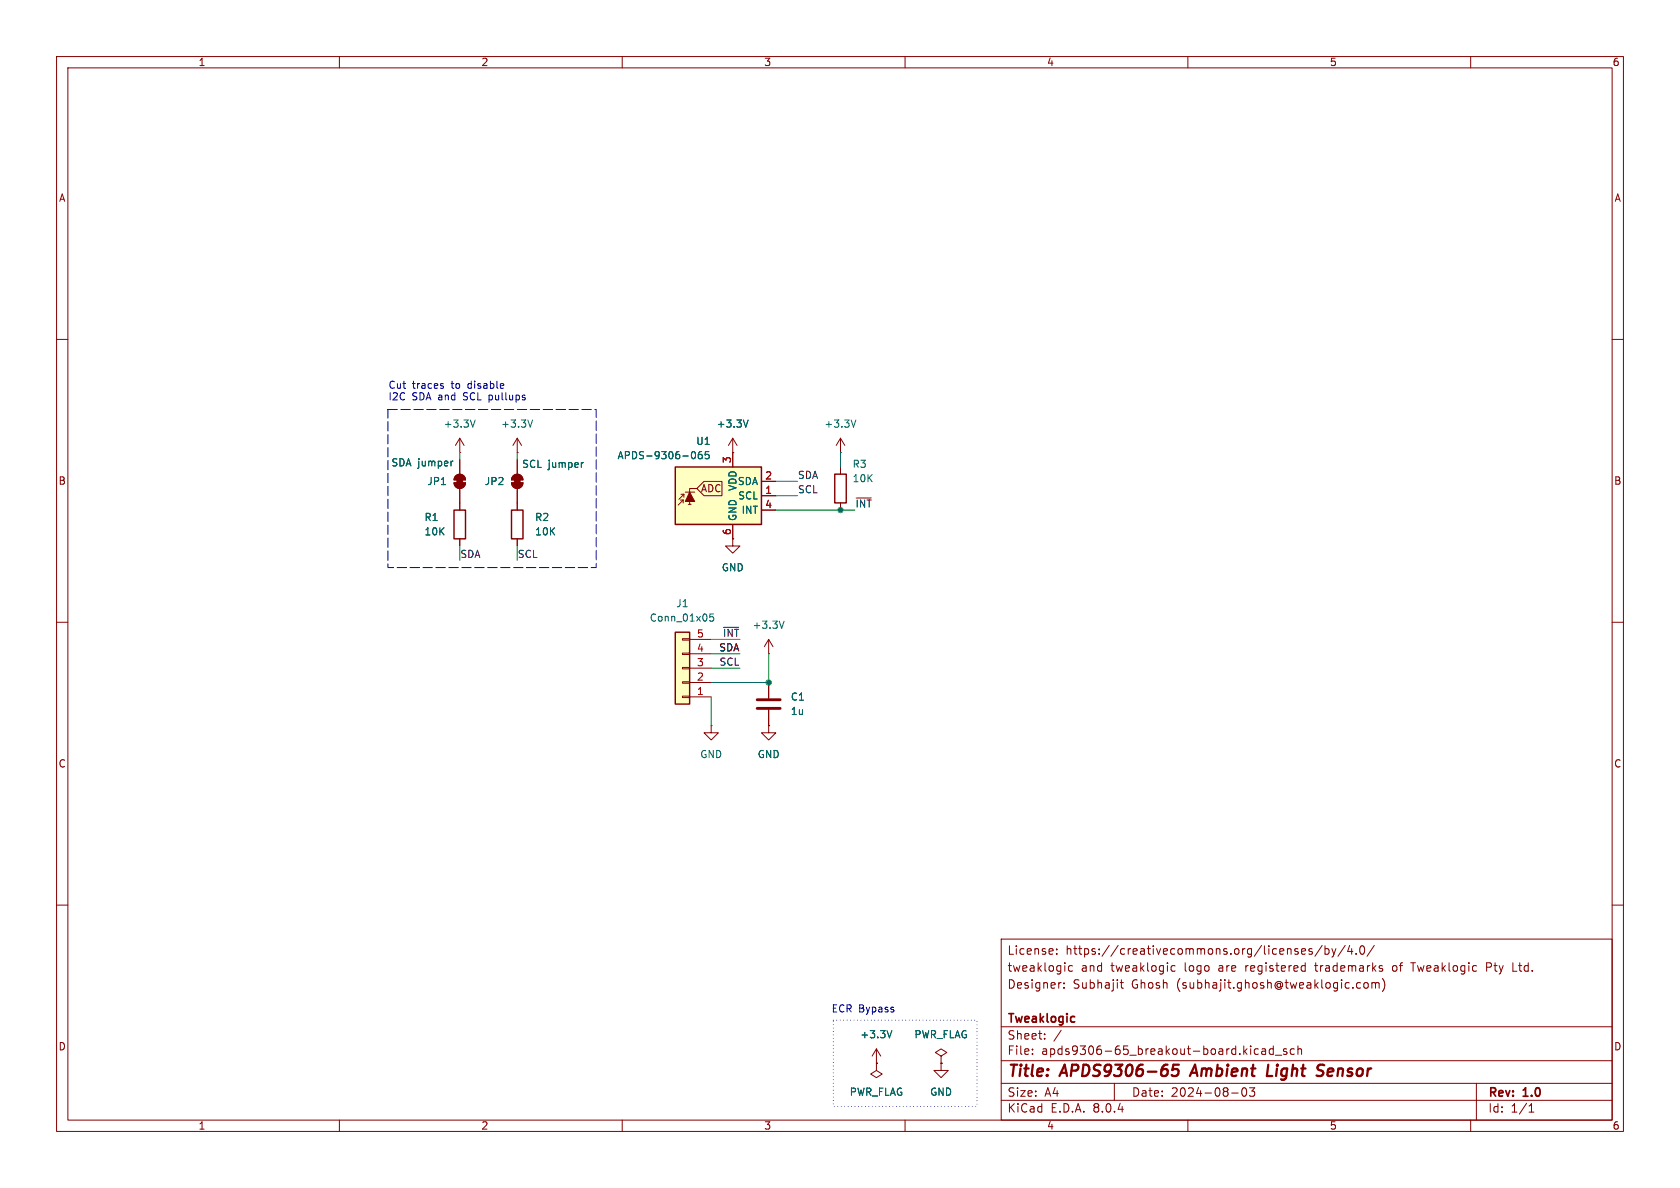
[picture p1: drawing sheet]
<svg xmlns="http://www.w3.org/2000/svg" width="297mm" height="210mm" viewBox="0 0 297 210" stroke-linecap="round" stroke-linejoin="round" font-family="sans-serif">
<g fill="none" stroke="#840000" stroke-width=".18">
<path d="M10 10h277v190h-277zM12 12h273v186h-273zM60 10v2M110 10v2M160 10v2M210 10v2M260 10v2M10 60h2M285 60h2M81.3 77.5l-.8 1.2M81.3 77.5v2.5M81.3 77.5l.7 1.2"/>
<path d="M91.4 77.5l-.7 1.2M91.4 77.5v2.5M91.4 77.5l.8 1.2M129.5 77.5l-.7 1.2M129.5 77.5v2.5M129.5 77.5l.8 1.2M80.3 85.3h2a1.02 1.02 0 0 1-1 1.1 1.02 1.02 0 0 1-1-1.1zM80.6 84.1a1.02 1.02 0 0 1 1.1-.2 1.02 1.02 0 0 1 .6 .9h-2zM81.3 80h.1M81.3 81.3v2.5M81.3 86.4v2.5M91.4 80h.1"/>
<path d="M129.5 80h.1M129.5 95.3v1.2h1.3l-1.3 1.3-1.2-1.3h1.2M129.5 95.3h.1M10 110h2M285 110h2M125.7 128.3v1.2h1.3l-1.3 1.3-1.2-1.3h1.2M125.7 128.3h.1M135.9 128.3v1.2h1.3l-1.3 1.3-1.3-1.3h1.3M135.9 128.3h.1M135.9 120.7v2.7M135.9 125.5v2.8M10 160h2"/>
<path d="M285 160h2M177 166h108v32h-108zM186.8 168.6v.1M186.8 167.8v.1M187.5 173.7h.1M188.1 174.6v.1M188.1 173.8v.1M189.6 170.8l-.4-.1-.3 .3v.4l.1 .2h.6M198 173.7h.6M198.2 173.2v1.3l.4 .2M207.7 170.8l-.4-.1-.3 .3v.4l.2 .2h.5M230.3 170.7l.4 .1"/>
<path d="M230.3 167.7l.4 .1 .1 .3-.7 .1M230.7 171.6l-.4 .1M230.7 170.2v1.5M230.7 168.6l-.4 .1M232 167.8l-.4-.1-.2 .2 .1 .2 .5 .2v.3h-.6M233.7 167.1l-1.2 2M234.2 167.8l.5-.1 .3 .3v.4l-.2 .2h-.6M234.2 167.2v1.5M235.5 167.7l.3 1M235.8 168.7l-.1 .4-.2 .1M236.2 167.7l-.4 1M237.8 167.1l-1.3 2"/>
<path d="M238.6 167.1l-.4 1.1h1M239 167.7v1M239.7 168.6v.1M240 173.8h.5M240 174.6h.5M240.5 167.3l.2-.1a.81 .81 0 0 1 .6 .6 .81 .81 0 0 1-.3 .8l-.1 .1a.81 .81 0 0 1-.4-1.4zM241.2 173.8l.2-.1 .4 .1 .1 .6-.2 .2-.3 .1-.2-.1zM242.5 173.8l.5-.1 .2 .2M242.5 173.7v1M243 167.1l-1.3 2M243.2 173.9l.2-.2 .3 .1 .1 .9M243.2 173.9v.8"/>
<path d="M244 171.2l.4 .1 .1 .2-.3 .2h-.2M244 170.7l.4 .1M244.4 173a1.72 1.72 0 0 1 0 2.3M246.2 170.8v.8M249.4 170.2h.8M262.8 171h.6M263.4 170.2h-.6v1.5M267.5 171.7h.7M60 198v2M110 198v2M154.9 188v1.2l1.1 .7-1.1 .6-1-.6 1-.7M154.9 188h.1"/>
<path d="M154.9 185.4l-.7 1.3M154.9 185.4v2.6M154.9 185.4l.8 1.3M160 198v2M166.4 188v1.2h1.2l-1.2 1.3-1.3-1.3h1.3M166.4 188h.1M166.4 186.7l1-.6-1-.7-1 .7 1 .6v1.3M177 194.5h108M177 191.5h108M177 187.5h108M177 181.5h108M182.5 186.3v.1"/>
<path d="M182.5 185.5v.1M184.7 183.6v.1M184.7 182.8v.1M187.6 182.1l-1.3 2M197 191.5v3M210 198v2M217.7 193.2h1.2M219.7 192.4l.2-.1a.81 .81 0 0 1 .6 .6 .81 .81 0 0 1-.3 .8l-.2 .1a.81 .81 0 0 1-.3-1.4zM220.9 192.3h.9l-.5 .6 .4 .1v.7l-.2 .1h-.4l-.2-.1M222 185.4l.5 .1M222.5 186.3l-.5 .1M223.1 185.5h.6v.9"/>
<path d="M223.7 185.8h-.5a.29 .29 0 0 0-.2 .3 .29 .29 0 0 0 .2 .3l.5-.1M225.1 185.5l-.4-.1-.3 .3v.4l.1 .2h.6M225.1 184.9v1.5M225.5 186.5h1.1M227.5 185.5l-.4-.1-.2 .2 .1 .2 .5 .2v.3h-.6M228.8 185.5l-.4-.1-.3 .3v.4l.1 .2h.6M229.5 185.5l.2-.1 .3 .1 .1 .9M229.5 184.9v1.5M260 198v2M261 191.5v6.5M270.3 196.6h.9M270.3 195.5l.4-.4v1.5"/>
</g>
<path d="M208.4 188.2h-.9l-.3 1 .4-.2 .6 .1 .2 .3-.2 .6-.3 .2h-.5l-.3-.2M211.3 188.2l-1 2M224.2 188.2l-.2 2h.9M233.4 188.2l.7 .1M233.6 189.3a.49 .49 0 0 1 .3 .5 .49 .49 0 0 1-.4 .4" fill="none" stroke="#840000" stroke-width=".4"/>
<path d="M189.8 179.7l.2 .1M190 180.6l-.2 .1" fill="none" stroke="#840000" stroke-width=".3"/>
<path d="M84 74.2l-.4 1.3M94.2 74.2l-.5 1.3M132.3 74.2l-.5 1.3M80.1 81.5l-.3 .1M157.7 182.2l-.5 1.3" fill="none" stroke="#006464" stroke-width=".18"/>
<path d="M133.9 125.2h4M133.9 123.7h4" fill="none" stroke="#840000" stroke-width=".51"/>
<g fill="#840000" stroke="#840000" stroke-width=".18">
<path d="M80.8 84.6h1v1h-1z"/>
<path d="M80.3 85.3h2a1.02 1.02 0 0 1-1 1.1 1.02 1.02 0 0 1-1-1.1z"/>
<path d="M80.6 84.1a1.02 1.02 0 0 1 1.1-.2 1.02 1.02 0 0 1 .6 .9h-2z"/>
</g>
<path d="M119.4 82.6h15.2v10.1h-15.2z" fill="#ffffc2"/>
<g fill="none" stroke="#840000" stroke-width=".18">
<path d="M81.3 88.9v1.3M81.3 95.3v1.2M120.3 88.4h.5M120.4 87.4h.5M120.8 88.4l-.9 .9M120.8 88.4v.5M120.9 87.4l-.9 .9M120.9 87.4v.5M121.2 87h1.6M121.7 89.2h.5M123.2 86.4l1.3-1.3h3.1v2.5h-3.1zM123.2 86.4h-1.3v2.8"/>
<path d="M129.5 80v2.6M129.5 92.7v2.6M134.6 87.6h2.6M134.6 85.1h2.6M134.6 90.2h2.6M135.9 115.6h.1M135.9 113l-.8 1.3M135.9 113v2.6M135.9 113l.8 1.3"/>
</g>
<path d="M80.3 90.2h2v5.1h-2zM119.4 82.6h15.2v10.1h-15.2z" fill="none" stroke="#840000" stroke-width=".25"/>
<path d="M121.9 87l.9 1.6h-1.6z" fill="#840000" stroke="#840000" stroke-width=".18"/>
<path d="M122.4 79.9l.1-.1a.68 .68 0 0 1 .5 .7 .68 .68 0 0 1-.5 .6l-.1-.1M124 79.8l-.3 .1a.86 .86 0 0 0 0 1.2l.4-.1 .1-.4-.3-.3-.3 .1-.2 .2M125.3 79.8h-.6v.6l.1-.1 .5 .1 .1 .2-.1 .4-.2 .1-.4-.1M138.6 109.8l-.4 1.3" fill="none" stroke="#006464" stroke-width=".18"/>
<path d="M119.4 111.8h2.5v12.7h-2.5z" fill="#ffffc2"/>
<g fill="none" stroke="#840000" stroke-width=".18">
<path d="M148.6 77.5l-.8 1.2M148.6 77.5v2.5M148.6 77.5l.8 1.2M81.3 81.3v2.5M81.3 86.4v3.8M81.3 95.3v1.2M90.4 85.3h2.1a1.02 1.02 0 0 1-1.1 1.1 1.02 1.02 0 0 1-1-1.1zM90.7 84.1a1.02 1.02 0 0 1 1.1-.2 1.02 1.02 0 0 1 .7 .9h-2.1zM91.4 81.3v2.5M91.4 86.4v3.8M91.4 95.3v1.2M129.5 95.3h.1"/>
<path d="M129.5 80h.1M129.5 80v2.6M129.5 92.7v2.6M134.6 87.6h2.6M134.6 85.1h2.6M134.6 90.2h2.6M148.6 80h.1M148.6 82.6v1.2M148.6 88.9v1.3M120.6 112.9h1.3v.3h-1.3zM120.6 115.4h1.3v.3h-1.3zM120.6 118h1.3v.2h-1.3z"/>
<path d="M121.9 118.1h3.8M121.9 115.6h3.8M121.9 113h3.8M120.6 120.5h1.3v.3h-1.3zM120.6 123.1h1.3v.2h-1.3zM121.9 123.2h3.8M121.9 120.7h3.8M135.9 128.3h.1M135.9 120.7v2.7M135.9 125.5v2.8M154.9 188h.1M166.4 188h.1"/>
</g>
<path d="M90.4 90.2h2.1v5.1h-2.1zM147.6 83.8h2v5.1h-2zM119.4 111.8h2.5v12.7h-2.5z" fill="none" stroke="#840000" stroke-width=".25"/>
<path d="M122.4 79.9l.1-.1a.68 .68 0 0 1 .5 .7 .68 .68 0 0 1-.5 .6l-.1-.1M124 79.8l-.3 .1a.86 .86 0 0 0 0 1.2l.4-.1 .1-.4-.3-.3-.3 .1-.2 .2M125.3 79.8h-.6v.6l.1-.1 .5 .1 .1 .2-.1 .4-.2 .1-.4-.1M132.3 74.2l-.5 1.3M151.3 74.2l-.4 1.3M80.1 81.5l-.3 .1M103.1 81.8h-.2M126.1 108.5h-.6v.6l.1-.1 .5 .1 .1 .2-.1 .4-.2 .1-.4-.1M157.7 182.2l-.5 1.3" fill="none" stroke="#006464" stroke-width=".18"/>
<g fill="#840000" stroke="#840000" stroke-width=".18">
<path d="M90.9 84.6h1v1h-1z"/>
<path d="M90.4 85.3h2.1a1.02 1.02 0 0 1-1.1 1.1 1.02 1.02 0 0 1-1-1.1z"/>
<path d="M90.7 84.1a1.02 1.02 0 0 1 1.1-.2 1.02 1.02 0 0 1 .7 .9h-2.1z"/>
</g>
<path d="M78.2 68.2l.2 .2-.2 .2M78.2 67.8l.2 .1" fill="none" stroke="#0000c2" stroke-width=".18"/>
<path d="M147.3 180.3h25.4v15.3h-25.4z" fill="none" stroke="#0000c2" stroke-width=".18" stroke-dasharray="0 .6"/>
<path d="M68.6 72.4h36.8v27.9h-36.8z" fill="none" stroke="#0000c2" stroke-width=".18" stroke-dasharray="1.7 .6"/>
<g fill="none" stroke="#009600" stroke-width=".18">
<path d="M81.3 80v1.3M81.3 96.5v2.6M91.4 80v1.3M91.4 96.5v2.6M137.2 90.2h13.9M137.2 85.1h3.8M137.2 87.6h3.8M148.6 80v2.6M125.7 118.1h5.1M125.7 115.6h5.1M125.7 113h5.1M135.9 115.6v5.1h-10.2"/>
<path d="M125.7 123.2v5.1"/>
</g>
<g fill="#009600" stroke="#009600" stroke-width=".18">
<circle cx="148.6" cy="90.2" r=".46"/>
<circle cx="135.9" cy="120.7" r=".46"/>
</g>
<g font-size="2.8" fill="#840000">
<text x="178" y="190.9">Title:</text>
<text x="187.7" y="190.9">APDS9306-65</text>
<text x="211.5" y="190.9">Ambient</text>
<text x="225.6" y="190.9">Light</text>
<text x="235.3" y="190.9">Sensor</text>
</g>
<g font-size="2.1" fill="#840000">
<text x="178" y="172">tweaklogic</text>
<text x="178" y="169">License:</text>
<text x="188.4" y="169">https://creativecommons.org/licenses/by/4.0/</text>
<text x="191.1" y="172">and</text>
<text x="196.5" y="172">tweaklogic</text>
<text x="209.5" y="172">logo</text>
<text x="215.7" y="172">are</text>
<text x="220.6" y="172">registered</text>
<text x="233.1" y="172">trademarks</text>
<text x="246.9" y="172">of</text>
<text x="250.4" y="172">Tweaklogic</text>
<text x="263.8" y="172">Pty</text>
<text x="268.6" y="172">Ltd.</text>
<text x="178" y="175">Designer:</text>
<text x="189.7" y="175">Subhajit</text>
<text x="200.1" y="175">Ghosh</text>
<text x="208.2" y="175">(subhajit.ghosh@tweaklogic.com)</text>
<text x="178" y="184">Sheet:</text>
<text x="178" y="181.2">Tweaklogic</text>
<text x="178" y="186.7">File:</text>
<text x="184.1" y="186.7">apds9306-65_breakout-board.kicad_sch</text>
<text x="178" y="196.9">KiCad</text>
<text x="178" y="194.1">Size:</text>
<text x="184.7" y="194.1">A4</text>
<text x="185.7" y="196.9">E.D.A.</text>
<text x="193.3" y="196.9">8.0.4</text>
<text x="200" y="194.1">Date:</text>
<text x="207" y="194.1">2024-08-03</text>
<text x="263" y="194.3">Rev:</text>
<text x="263" y="196.9">Id:</text>
<text x="267.1" y="196.9">1/1</text>
<text x="269.4" y="194.3">1.0</text>
</g>
<g font-size="1.8" fill="#840000">
<text x="35" y="11.9">1</text>
<text x="85" y="11.9">2</text>
<text x="135" y="11.9">3</text>
<text x="185" y="11.9">4</text>
<text x="235" y="11.9">5</text>
<text x="285" y="11.9">6</text>
<text x="10.3" y="35.9">A</text>
<text x="285.3" y="35.9">A</text>
<text x="10.3" y="85.9">B</text>
<text x="123.8" y="87.2">ADC</text>
<text x="285.3" y="85.9">B</text>
<text x="10.3" y="135.9">C</text>
<text x="285.3" y="135.9">C</text>
<text x="10.3" y="185.9">D</text>
<text x="285.3" y="185.9">D</text>
<text x="35" y="199.9">1</text>
<text x="85" y="199.9">2</text>
<text x="135" y="199.9">3</text>
<text x="185" y="199.9">4</text>
<text x="235" y="199.9">5</text>
<text x="285" y="199.9">6</text>
</g>
<g font-size="1.8" fill="#0000c2">
<text x="68.6" y="68.9">Cut</text>
<text x="68.6" y="71">I2C</text>
<text x="72.8" y="71">SDA and</text>
<text x="72.9" y="68.9">traces</text>
<text x="79.9" y="68.9">to</text>
<text x="82.2" y="71">SCL pullups</text>
<text x="83" y="68.9">disable</text>
<text x="146.9" y="179.2">ECR Bypass</text>
</g>
<g font-size="1.8" fill="#006464">
<text x="78.3" y="75.8">+3.3V</text>
<text x="88.5" y="75.8">+3.3V</text>
<text x="126.6" y="75.8">+3.3V</text>
<text x="145.6" y="75.8">+3.3V</text>
<text x="69.1" y="82.7">SDA jumper</text>
<text x="92.2" y="82.9">SCL jumper</text>
<text x="109.1" y="81.4">APDS-9306-065</text>
<text x="123" y="78.8">U1</text>
<text x="150.6" y="82.9">R3</text>
<text x="75.4" y="86">JP1</text>
<text x="85.6" y="86">JP2</text>
<text x="130.3" y="86">SDA</text>
<text x="130.4" y="88.5">SCL</text>
<text x="130.4" y="86.9" transform="rotate(-90 130.4 86.9)">VDD</text>
<text x="150.6" y="85.4">10K</text>
<text x="74.9" y="92.3">R1</text>
<text x="74.9" y="94.8">10K</text>
<text x="94.5" y="92.3">R2</text>
<text x="94.5" y="94.8">10K</text>
<text x="130.4" y="92.2" transform="rotate(-90 130.4 92.2)">GND</text>
<text x="131" y="91">INT</text>
<text x="127.5" y="101.2">GND</text>
<text x="119.5" y="107.5">J1</text>
<text x="114.8" y="110.1">Conn_01x05</text>
<text x="132.9" y="111.4">+3.3V</text>
<text x="139.7" y="124.1">C1</text>
<text x="139.7" y="126.6">1u</text>
<text x="123.7" y="134.2">GND</text>
<text x="133.9" y="134.2">GND</text>
<text x="152" y="183.7">+3.3V</text>
<text x="161.6" y="183.7">PWR_FLAG</text>
<text x="150.1" y="193.9">PWR_FLAG</text>
<text x="164.3" y="193.9">GND</text>
</g>
<g font-size="1.8" fill="#a90000">
<text x="129.3" y="82" transform="rotate(-90 129.3 82)">3</text>
<text x="135.2" y="87.4">1</text>
<text x="135.2" y="84.8">2</text>
<text x="135.2" y="89.9">4</text>
<text x="129.3" y="94.7" transform="rotate(-90 129.3 94.7)">6</text>
<text x="123.1" y="112.8">5</text>
<text x="123.1" y="117.9">3</text>
<text x="123.1" y="115.3">4</text>
<text x="123.1" y="122.9">1</text>
<text x="123.1" y="120.4">2</text>
</g>
<g font-size="1.8" fill="#0f0f0f">
<text x="141" y="87.3">SCL</text>
<text x="141" y="84.7">SDA</text>
<text x="151.1" y="89.8">~{INT}</text>
<text x="81.3" y="98.7">SDA</text>
<text x="91.4" y="98.7">SCL</text>
<text x="127.7" y="112.7">~{INT}</text>
<text x="127" y="115.2">SDA</text>
<text x="127.1" y="117.8">SCL</text>
</g>
</svg>
